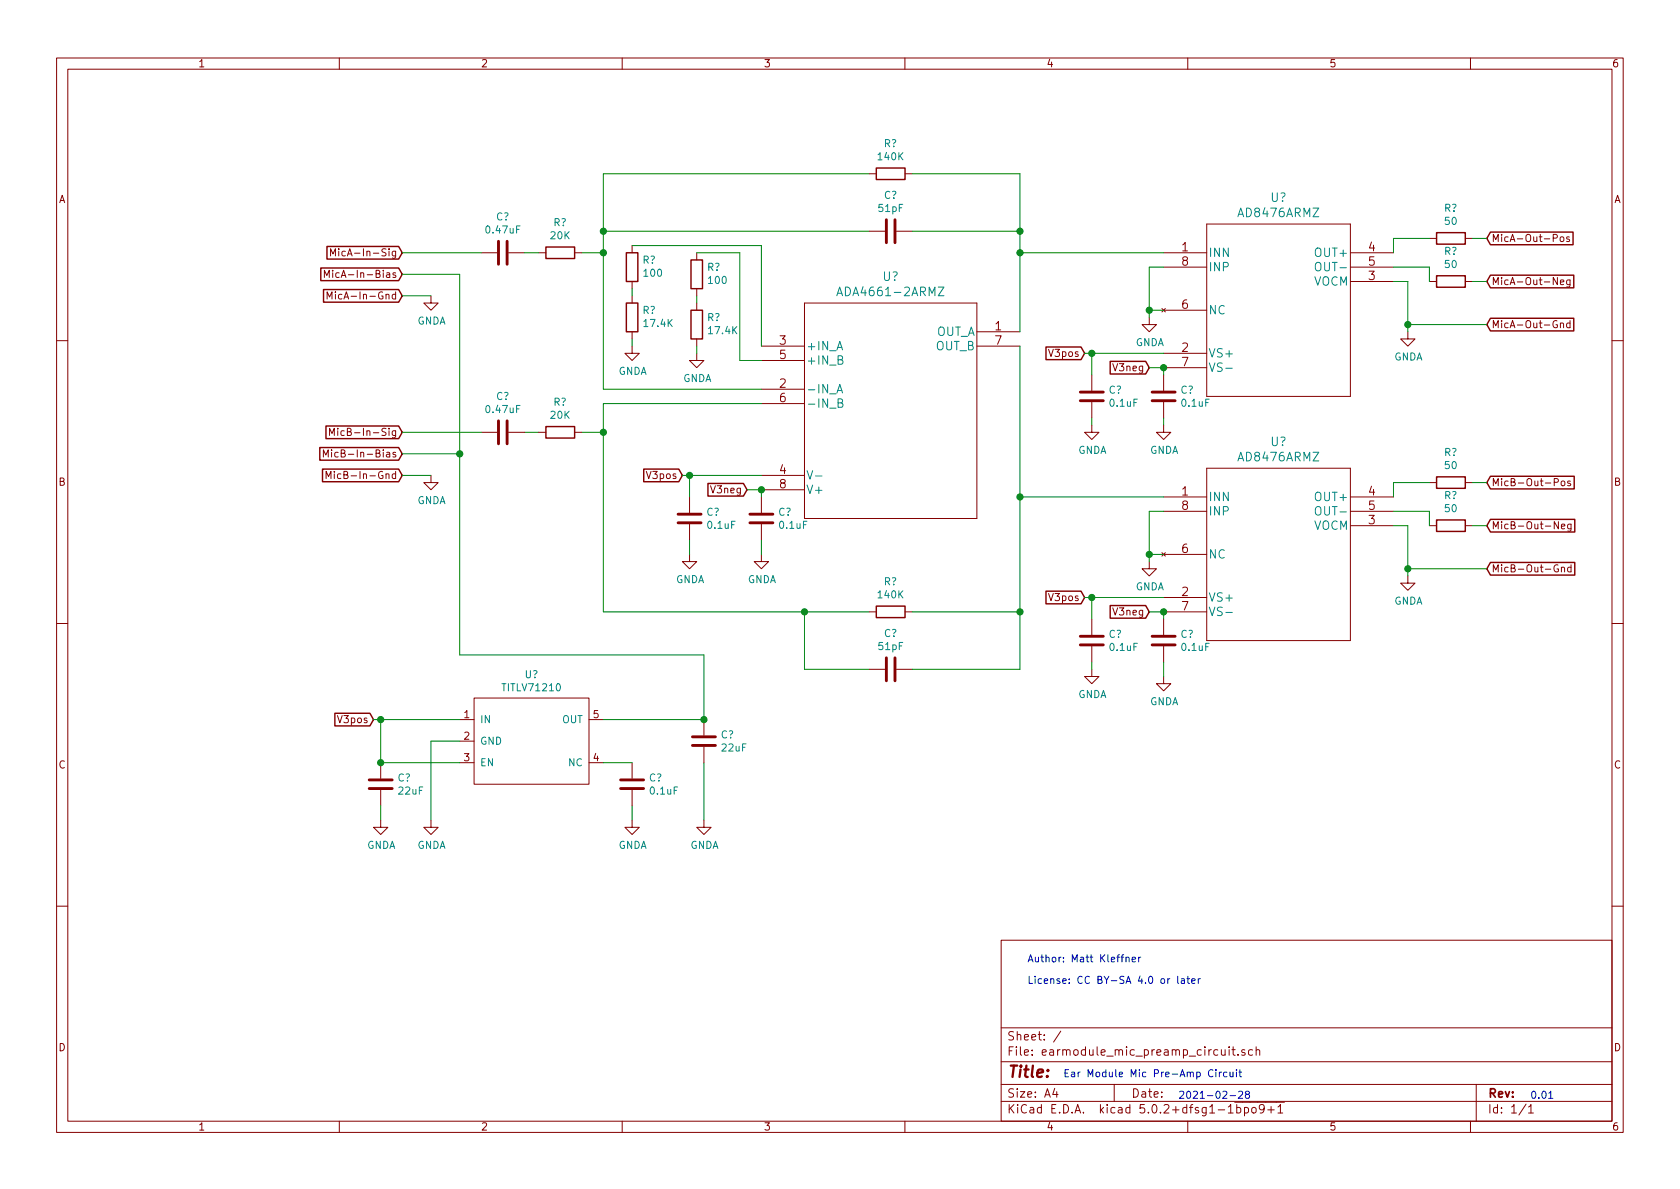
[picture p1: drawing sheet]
EESchema Schematic File Version 4
LIBS:earmodule_mic_preamp_circuit-cache
EELAYER 26 0
EELAYER END
$Descr A4 11693 8268
encoding utf-8
Sheet 1 1
Title ""
Date ""
Rev ""
Comp ""
Comment1 ""
Comment2 ""
Comment3 ""
Comment4 ""
$EndDescr
$Comp
L 2020-10-23_17-38-47:AD8476ARMZ U?
U 1 1
P 8100 1750
F 0 "U?" H 8900 2137 60  0000 C CNN
F 1 "AD8476ARMZ" H 8900 2031 60  0000 C CNN
F 2 "RM_8_ADI" H 8900 1990 60  0001 C CNN
F 3 "" H 8100 1750 60  0000 C CNN
	1    8100 1750
	1    0    0    -1  
$EndComp
$Comp
L 2020-10-23_17-38-47:AD8476ARMZ U?
U 1 1
P 8100 3450
F 0 "U?" H 8900 3837 60  0000 C CNN
F 1 "AD8476ARMZ" H 8900 3731 60  0000 C CNN
F 2 "RM_8_ADI" H 8900 3690 60  0001 C CNN
F 3 "" H 8100 3450 60  0000 C CNN
	1    8100 3450
	1    0    0    -1  
$EndComp
$Comp
L 2020-10-23_21-02-19:ADA4661-2ARMZ U?
U 1 1
P 5300 2400
F 0 "U?" H 6200 2887 60  0000 C CNN
F 1 "ADA4661-2ARMZ" H 6200 2781 60  0000 C CNN
F 2 "RM_8_ADI" H 6200 2740 60  0001 C CNN
F 3 "" H 5300 2400 60  0000 C CNN
	1    5300 2400
	1    0    0    -1  
$EndComp
Wire Wire Line
	8100 1750 7100 1750
Wire Wire Line
	7100 1750 7100 2300
Wire Wire Line
	7100 2400 7100 3450
Wire Wire Line
	7100 3450 8100 3450
$Comp
L power:GNDA #PWR?
U 1 1
P 8000 2200
F 0 "#PWR?" H 8000 1950 50  0001 C CNN
F 1 "GNDA" H 8005 2027 50  0000 C CNN
F 2 "" H 8000 2200 50  0001 C CNN
F 3 "" H 8000 2200 50  0001 C CNN
	1    8000 2200
	1    0    0    -1  
$EndComp
$Comp
L power:GNDA #PWR?
U 1 1
P 8000 3900
F 0 "#PWR?" H 8000 3650 50  0001 C CNN
F 1 "GNDA" H 8005 3727 50  0000 C CNN
F 2 "" H 8000 3900 50  0001 C CNN
F 3 "" H 8000 3900 50  0001 C CNN
	1    8000 3900
	1    0    0    -1  
$EndComp
Wire Wire Line
	8100 3550 8000 3550
Wire Wire Line
	8100 1850 8000 1850
Wire Wire Line
	8100 2150 8000 2150
Wire Wire Line
	8000 1850 8000 2150
Connection ~ 8000 2150
Wire Wire Line
	8000 2150 8000 2200
Wire Wire Line
	8100 3850 8000 3850
Wire Wire Line
	8000 3550 8000 3850
Connection ~ 8000 3850
Wire Wire Line
	8000 3850 8000 3900
$Comp
L power:GNDA #PWR?
U 1 1
P 9800 4000
F 0 "#PWR?" H 9800 3750 50  0001 C CNN
F 1 "GNDA" H 9805 3827 50  0000 C CNN
F 2 "" H 9800 4000 50  0001 C CNN
F 3 "" H 9800 4000 50  0001 C CNN
	1    9800 4000
	1    0    0    -1  
$EndComp
$Comp
L power:GNDA #PWR?
U 1 1
P 9800 2300
F 0 "#PWR?" H 9800 2050 50  0001 C CNN
F 1 "GNDA" H 9805 2127 50  0000 C CNN
F 2 "" H 9800 2300 50  0001 C CNN
F 3 "" H 9800 2300 50  0001 C CNN
	1    9800 2300
	1    0    0    -1  
$EndComp
Wire Wire Line
	9700 1950 9800 1950
Wire Wire Line
	9700 3650 9800 3650
Wire Wire Line
	9800 3650 9800 3950
$Comp
L Device:R R?
U 1 1
P 10100 1650
F 0 "R?" V 10307 1650 50  0000 C CNN
F 1 "50" V 10216 1650 50  0000 C CNN
F 2 "" V 10030 1650 50  0001 C CNN
F 3 "~" H 10100 1650 50  0001 C CNN
	1    10100 1650
	0    -1   -1   0   
$EndComp
$Comp
L Device:R R?
U 1 1
P 10100 1950
F 0 "R?" V 10307 1950 50  0000 C CNN
F 1 "50" V 10216 1950 50  0000 C CNN
F 2 "" V 10030 1950 50  0001 C CNN
F 3 "~" H 10100 1950 50  0001 C CNN
	1    10100 1950
	0    -1   -1   0   
$EndComp
$Comp
L Device:R R?
U 1 1
P 10100 3350
F 0 "R?" V 10307 3350 50  0000 C CNN
F 1 "50" V 10216 3350 50  0000 C CNN
F 2 "" V 10030 3350 50  0001 C CNN
F 3 "~" H 10100 3350 50  0001 C CNN
	1    10100 3350
	0    -1   -1   0   
$EndComp
$Comp
L Device:R R?
U 1 1
P 10100 3650
F 0 "R?" V 10307 3650 50  0000 C CNN
F 1 "50" V 10216 3650 50  0000 C CNN
F 2 "" V 10030 3650 50  0001 C CNN
F 3 "~" H 10100 3650 50  0001 C CNN
	1    10100 3650
	0    -1   -1   0   
$EndComp
Wire Wire Line
	9950 1650 9700 1650
Wire Wire Line
	9700 1650 9700 1750
Wire Wire Line
	9700 1850 9950 1850
Wire Wire Line
	9950 1850 9950 1950
Wire Wire Line
	9950 3350 9700 3350
Wire Wire Line
	9700 3350 9700 3450
Wire Wire Line
	9700 3550 9950 3550
Wire Wire Line
	9950 3550 9950 3650
$Comp
L Device:C C?
U 1 1
P 8100 2750
F 0 "C?" H 8215 2796 50  0000 L CNN
F 1 "0.1uF" H 8215 2705 50  0000 L CNN
F 2 "" H 8138 2600 50  0001 C CNN
F 3 "~" H 8100 2750 50  0001 C CNN
	1    8100 2750
	1    0    0    -1  
$EndComp
$Comp
L Device:C C?
U 1 1
P 7600 2750
F 0 "C?" H 7715 2796 50  0000 L CNN
F 1 "0.1uF" H 7715 2705 50  0000 L CNN
F 2 "" H 7638 2600 50  0001 C CNN
F 3 "~" H 7600 2750 50  0001 C CNN
	1    7600 2750
	1    0    0    -1  
$EndComp
$Comp
L Device:C C?
U 1 1
P 8100 4450
F 0 "C?" H 8215 4496 50  0000 L CNN
F 1 "0.1uF" H 8215 4405 50  0000 L CNN
F 2 "" H 8138 4300 50  0001 C CNN
F 3 "~" H 8100 4450 50  0001 C CNN
	1    8100 4450
	1    0    0    -1  
$EndComp
$Comp
L Device:C C?
U 1 1
P 7600 4450
F 0 "C?" H 7715 4496 50  0000 L CNN
F 1 "0.1uF" H 7715 4405 50  0000 L CNN
F 2 "" H 7638 4300 50  0001 C CNN
F 3 "~" H 7600 4450 50  0001 C CNN
	1    7600 4450
	1    0    0    -1  
$EndComp
$Comp
L power:GNDA #PWR?
U 1 1
P 8100 4700
F 0 "#PWR?" H 8100 4450 50  0001 C CNN
F 1 "GNDA" H 8105 4527 50  0000 C CNN
F 2 "" H 8100 4700 50  0001 C CNN
F 3 "" H 8100 4700 50  0001 C CNN
	1    8100 4700
	1    0    0    -1  
$EndComp
$Comp
L power:GNDA #PWR?
U 1 1
P 7600 4650
F 0 "#PWR?" H 7600 4400 50  0001 C CNN
F 1 "GNDA" H 7605 4477 50  0000 C CNN
F 2 "" H 7600 4650 50  0001 C CNN
F 3 "" H 7600 4650 50  0001 C CNN
	1    7600 4650
	1    0    0    -1  
$EndComp
$Comp
L power:GNDA #PWR?
U 1 1
P 8100 2950
F 0 "#PWR?" H 8100 2700 50  0001 C CNN
F 1 "GNDA" H 8105 2777 50  0000 C CNN
F 2 "" H 8100 2950 50  0001 C CNN
F 3 "" H 8100 2950 50  0001 C CNN
	1    8100 2950
	1    0    0    -1  
$EndComp
$Comp
L power:GNDA #PWR?
U 1 1
P 7600 2950
F 0 "#PWR?" H 7600 2700 50  0001 C CNN
F 1 "GNDA" H 7605 2777 50  0000 C CNN
F 2 "" H 7600 2950 50  0001 C CNN
F 3 "" H 7600 2950 50  0001 C CNN
	1    7600 2950
	1    0    0    -1  
$EndComp
Wire Wire Line
	7600 2900 7600 2950
Wire Wire Line
	7600 4600 7600 4650
Wire Wire Line
	8100 4600 8100 4700
Wire Wire Line
	8100 4250 8100 4300
Wire Wire Line
	8100 2550 8100 2600
Wire Wire Line
	8100 2900 8100 2950
Text GLabel 7550 2450 0    50   Input ~ 0
V3pos
Wire Wire Line
	7600 2600 7600 2450
Wire Wire Line
	7600 2450 7550 2450
Wire Wire Line
	8100 2450 7600 2450
Connection ~ 7600 2450
Text GLabel 7550 4150 0    50   Input ~ 0
V3pos
Wire Wire Line
	7550 4150 7600 4150
Wire Wire Line
	7600 4300 7600 4150
Connection ~ 7600 4150
Wire Wire Line
	7600 4150 8100 4150
Text GLabel 8000 4250 0    50   Input ~ 0
V3neg
Text GLabel 8000 2550 0    50   Input ~ 0
V3neg
Wire Wire Line
	8100 4250 8000 4250
Connection ~ 8100 4250
Wire Wire Line
	8100 2550 8000 2550
Connection ~ 8100 2550
Text GLabel 10350 3350 2    50   Input ~ 0
MicB-Out-Pos
Text GLabel 10350 3650 2    50   Input ~ 0
MicB-Out-Neg
Text GLabel 10350 3950 2    50   Input ~ 0
MicB-Out-Gnd
Wire Wire Line
	10350 3950 9800 3950
Connection ~ 9800 3950
Wire Wire Line
	9800 3950 9800 4000
Wire Wire Line
	10250 3350 10350 3350
Wire Wire Line
	10250 3650 10350 3650
Text GLabel 10350 1650 2    50   Input ~ 0
MicA-Out-Pos
Text GLabel 10350 1950 2    50   Input ~ 0
MicA-Out-Neg
Text GLabel 10350 2250 2    50   Input ~ 0
MicA-Out-Gnd
Wire Wire Line
	10350 1650 10250 1650
Wire Wire Line
	10250 1950 10350 1950
Wire Wire Line
	9800 1950 9800 2250
Wire Wire Line
	10350 2250 9800 2250
Connection ~ 9800 2250
Wire Wire Line
	9800 2250 9800 2300
$Comp
L Device:R R?
U 1 1
P 6200 4250
F 0 "R?" V 6407 4250 50  0000 C CNN
F 1 "140K" V 6316 4250 50  0000 C CNN
F 2 "" V 6130 4250 50  0001 C CNN
F 3 "~" H 6200 4250 50  0001 C CNN
	1    6200 4250
	0    -1   -1   0   
$EndComp
$Comp
L Device:C C?
U 1 1
P 6200 4650
F 0 "C?" V 5948 4650 50  0000 C CNN
F 1 "51pF" V 6039 4650 50  0000 C CNN
F 2 "" H 6238 4500 50  0001 C CNN
F 3 "~" H 6200 4650 50  0001 C CNN
	1    6200 4650
	0    1    1    0   
$EndComp
Wire Wire Line
	6350 4250 7100 4250
Connection ~ 7100 3450
Wire Wire Line
	6350 4650 7100 4650
Text GLabel 4750 3300 0    50   Input ~ 0
V3pos
$Comp
L Device:C C?
U 1 1
P 4800 3600
F 0 "C?" H 4915 3646 50  0000 L CNN
F 1 "0.1uF" H 4915 3555 50  0000 L CNN
F 2 "" H 4838 3450 50  0001 C CNN
F 3 "~" H 4800 3600 50  0001 C CNN
	1    4800 3600
	1    0    0    -1  
$EndComp
$Comp
L Device:C C?
U 1 1
P 5300 3600
F 0 "C?" H 5415 3646 50  0000 L CNN
F 1 "0.1uF" H 5415 3555 50  0000 L CNN
F 2 "" H 5338 3450 50  0001 C CNN
F 3 "~" H 5300 3600 50  0001 C CNN
	1    5300 3600
	1    0    0    -1  
$EndComp
Text GLabel 5200 3400 0    50   Input ~ 0
V3neg
$Comp
L power:GNDA #PWR?
U 1 1
P 5300 3850
F 0 "#PWR?" H 5300 3600 50  0001 C CNN
F 1 "GNDA" H 5305 3677 50  0000 C CNN
F 2 "" H 5300 3850 50  0001 C CNN
F 3 "" H 5300 3850 50  0001 C CNN
	1    5300 3850
	1    0    0    -1  
$EndComp
$Comp
L power:GNDA #PWR?
U 1 1
P 4800 3850
F 0 "#PWR?" H 4800 3600 50  0001 C CNN
F 1 "GNDA" H 4805 3677 50  0000 C CNN
F 2 "" H 4800 3850 50  0001 C CNN
F 3 "" H 4800 3850 50  0001 C CNN
	1    4800 3850
	1    0    0    -1  
$EndComp
Wire Wire Line
	4800 3850 4800 3750
Wire Wire Line
	5300 3750 5300 3850
Wire Wire Line
	5300 3400 5300 3450
Wire Wire Line
	5200 3400 5300 3400
Connection ~ 5300 3400
Wire Wire Line
	4800 3450 4800 3300
Wire Wire Line
	4750 3300 4800 3300
Connection ~ 4800 3300
Wire Wire Line
	4800 3300 5300 3300
Connection ~ 7100 4250
Wire Wire Line
	7100 3450 7100 4250
Wire Wire Line
	7100 4250 7100 4650
Wire Wire Line
	5300 2800 4200 2800
Wire Wire Line
	4200 4250 5600 4250
Wire Wire Line
	6050 4650 5600 4650
Wire Wire Line
	5600 4650 5600 4250
Connection ~ 5600 4250
Wire Wire Line
	5600 4250 6050 4250
Wire Wire Line
	3650 3000 3750 3000
$Comp
L Device:C C?
U 1 1
P 3500 3000
F 0 "C?" V 3248 3000 50  0000 C CNN
F 1 "0.47uF" V 3339 3000 50  0000 C CNN
F 2 "" H 3538 2850 50  0001 C CNN
F 3 "~" H 3500 3000 50  0001 C CNN
	1    3500 3000
	0    1    1    0   
$EndComp
$Comp
L Device:R R?
U 1 1
P 3900 3000
F 0 "R?" V 4107 3000 50  0000 C CNN
F 1 "20K" V 4016 3000 50  0000 C CNN
F 2 "" V 3830 3000 50  0001 C CNN
F 3 "~" H 3900 3000 50  0001 C CNN
	1    3900 3000
	0    -1   -1   0   
$EndComp
$Comp
L Device:R R?
U 1 1
P 3900 1750
F 0 "R?" V 4107 1750 50  0000 C CNN
F 1 "20K" V 4016 1750 50  0000 C CNN
F 2 "" V 3830 1750 50  0001 C CNN
F 3 "~" H 3900 1750 50  0001 C CNN
	1    3900 1750
	0    -1   -1   0   
$EndComp
$Comp
L Device:C C?
U 1 1
P 3500 1750
F 0 "C?" V 3248 1750 50  0000 C CNN
F 1 "0.47uF" V 3339 1750 50  0000 C CNN
F 2 "" H 3538 1600 50  0001 C CNN
F 3 "~" H 3500 1750 50  0001 C CNN
	1    3500 1750
	0    1    1    0   
$EndComp
Wire Wire Line
	3650 1750 3750 1750
$Comp
L Device:R R?
U 1 1
P 6200 1200
F 0 "R?" V 6407 1200 50  0000 C CNN
F 1 "140K" V 6316 1200 50  0000 C CNN
F 2 "" V 6130 1200 50  0001 C CNN
F 3 "~" H 6200 1200 50  0001 C CNN
	1    6200 1200
	0    -1   -1   0   
$EndComp
$Comp
L Device:C C?
U 1 1
P 6200 1600
F 0 "C?" V 5948 1600 50  0000 C CNN
F 1 "51pF" V 6039 1600 50  0000 C CNN
F 2 "" H 6238 1450 50  0001 C CNN
F 3 "~" H 6200 1600 50  0001 C CNN
	1    6200 1600
	0    1    1    0   
$EndComp
Wire Wire Line
	6350 1600 7100 1600
Connection ~ 7100 1750
Wire Wire Line
	6350 1200 7100 1200
Wire Wire Line
	4200 1600 6050 1600
Wire Wire Line
	6050 1200 4200 1200
Connection ~ 4200 1750
Text GLabel 2800 1750 0    50   Input ~ 0
MicA-In-Sig
Text GLabel 2800 3000 0    50   Input ~ 0
MicB-In-Sig
Wire Wire Line
	4050 1750 4200 1750
Wire Wire Line
	4200 2800 4200 3000
Wire Wire Line
	4050 3000 4200 3000
Connection ~ 4200 3000
Wire Wire Line
	4200 3000 4200 4250
$Comp
L power:GNDA #PWR?
U 1 1
P 3000 2050
F 0 "#PWR?" H 3000 1800 50  0001 C CNN
F 1 "GNDA" H 3005 1877 50  0000 C CNN
F 2 "" H 3000 2050 50  0001 C CNN
F 3 "" H 3000 2050 50  0001 C CNN
	1    3000 2050
	1    0    0    -1  
$EndComp
Text GLabel 2800 3300 0    50   Input ~ 0
MicB-In-Gnd
Text GLabel 2800 2050 0    50   Input ~ 0
MicA-In-Gnd
$Comp
L power:GNDA #PWR?
U 1 1
P 3000 3300
F 0 "#PWR?" H 3000 3050 50  0001 C CNN
F 1 "GNDA" H 3005 3127 50  0000 C CNN
F 2 "" H 3000 3300 50  0001 C CNN
F 3 "" H 3000 3300 50  0001 C CNN
	1    3000 3300
	1    0    0    -1  
$EndComp
$Comp
L Device:R R?
U 1 1
P 4400 2200
F 0 "R?" H 4330 2154 50  0000 R CNN
F 1 "17.4K" H 4330 2245 50  0000 R CNN
F 2 "" V 4330 2200 50  0001 C CNN
F 3 "~" H 4400 2200 50  0001 C CNN
	1    4400 2200
	-1   0    0    1   
$EndComp
$Comp
L Device:R R?
U 1 1
P 4400 1850
F 0 "R?" H 4330 1804 50  0000 R CNN
F 1 "100" H 4330 1895 50  0000 R CNN
F 2 "" V 4330 1850 50  0001 C CNN
F 3 "~" H 4400 1850 50  0001 C CNN
	1    4400 1850
	-1   0    0    1   
$EndComp
$Comp
L power:GNDA #PWR?
U 1 1
P 4400 2400
F 0 "#PWR?" H 4400 2150 50  0001 C CNN
F 1 "GNDA" H 4405 2227 50  0000 C CNN
F 2 "" H 4400 2400 50  0001 C CNN
F 3 "" H 4400 2400 50  0001 C CNN
	1    4400 2400
	1    0    0    -1  
$EndComp
Wire Wire Line
	4400 2350 4400 2400
Wire Wire Line
	4400 2000 4400 2050
$Comp
L Device:R R?
U 1 1
P 4850 2250
F 0 "R?" H 4780 2204 50  0000 R CNN
F 1 "17.4K" H 4780 2295 50  0000 R CNN
F 2 "" V 4780 2250 50  0001 C CNN
F 3 "~" H 4850 2250 50  0001 C CNN
	1    4850 2250
	-1   0    0    1   
$EndComp
$Comp
L Device:R R?
U 1 1
P 4850 1900
F 0 "R?" H 4780 1854 50  0000 R CNN
F 1 "100" H 4780 1945 50  0000 R CNN
F 2 "" V 4780 1900 50  0001 C CNN
F 3 "~" H 4850 1900 50  0001 C CNN
	1    4850 1900
	-1   0    0    1   
$EndComp
$Comp
L power:GNDA #PWR?
U 1 1
P 4850 2450
F 0 "#PWR?" H 4850 2200 50  0001 C CNN
F 1 "GNDA" H 4855 2277 50  0000 C CNN
F 2 "" H 4850 2450 50  0001 C CNN
F 3 "" H 4850 2450 50  0001 C CNN
	1    4850 2450
	1    0    0    -1  
$EndComp
Wire Wire Line
	4850 2400 4850 2450
Wire Wire Line
	4850 2050 4850 2100
Wire Wire Line
	5300 1700 4400 1700
Wire Wire Line
	5300 2500 5150 2500
Wire Wire Line
	5150 1750 4850 1750
Connection ~ 4200 1600
Wire Wire Line
	4200 1600 4200 1750
Connection ~ 7100 1600
Wire Wire Line
	7100 1600 7100 1750
Wire Wire Line
	7100 1200 7100 1600
Wire Wire Line
	4200 1200 4200 1600
Wire Wire Line
	4200 1750 4200 2700
Wire Wire Line
	4200 2700 5300 2700
Wire Wire Line
	5150 1750 5150 2500
Wire Wire Line
	5300 1700 5300 2400
$Comp
L earmodule_mic_preamp_circuit-rescue:TITLV71210-earmodule U?
U 1 1
P 3700 4800
F 0 "U?" H 3700 4915 50  0000 C CNN
F 1 "TITLV71210" H 3700 4824 50  0000 C CNN
F 2 "" H 3700 4800 50  0001 C CNN
F 3 "" H 3700 4800 50  0001 C CNN
	1    3700 4800
	1    0    0    -1  
$EndComp
Text GLabel 2600 5000 0    50   Input ~ 0
V3pos
$Comp
L Device:C C?
U 1 1
P 4400 5450
F 0 "C?" H 4515 5496 50  0000 L CNN
F 1 "0.1uF" H 4515 5405 50  0000 L CNN
F 2 "" H 4438 5300 50  0001 C CNN
F 3 "~" H 4400 5450 50  0001 C CNN
	1    4400 5450
	1    0    0    -1  
$EndComp
$Comp
L power:GNDA #PWR?
U 1 1
P 4400 5700
F 0 "#PWR?" H 4400 5450 50  0001 C CNN
F 1 "GNDA" H 4405 5527 50  0000 C CNN
F 2 "" H 4400 5700 50  0001 C CNN
F 3 "" H 4400 5700 50  0001 C CNN
	1    4400 5700
	1    0    0    -1  
$EndComp
Wire Wire Line
	4400 5300 4200 5300
Wire Wire Line
	3200 5300 2650 5300
Wire Wire Line
	2650 5300 2650 5000
Wire Wire Line
	2650 5000 2600 5000
Wire Wire Line
	2650 5000 3200 5000
Connection ~ 2650 5000
$Comp
L power:GNDA #PWR?
U 1 1
P 3000 5700
F 0 "#PWR?" H 3000 5450 50  0001 C CNN
F 1 "GNDA" H 3005 5527 50  0000 C CNN
F 2 "" H 3000 5700 50  0001 C CNN
F 3 "" H 3000 5700 50  0001 C CNN
	1    3000 5700
	1    0    0    -1  
$EndComp
$Comp
L Device:C C?
U 1 1
P 4900 5150
F 0 "C?" H 5015 5196 50  0000 L CNN
F 1 "22uF" H 5015 5105 50  0000 L CNN
F 2 "" H 4938 5000 50  0001 C CNN
F 3 "~" H 4900 5150 50  0001 C CNN
	1    4900 5150
	1    0    0    -1  
$EndComp
Wire Wire Line
	4200 5000 4900 5000
$Comp
L Device:C C?
U 1 1
P 2650 5450
F 0 "C?" H 2765 5496 50  0000 L CNN
F 1 "22uF" H 2765 5405 50  0000 L CNN
F 2 "" H 2688 5300 50  0001 C CNN
F 3 "~" H 2650 5450 50  0001 C CNN
	1    2650 5450
	1    0    0    -1  
$EndComp
Wire Wire Line
	3000 5150 3000 5700
$Comp
L power:GNDA #PWR?
U 1 1
P 2650 5700
F 0 "#PWR?" H 2650 5450 50  0001 C CNN
F 1 "GNDA" H 2655 5527 50  0000 C CNN
F 2 "" H 2650 5700 50  0001 C CNN
F 3 "" H 2650 5700 50  0001 C CNN
	1    2650 5700
	1    0    0    -1  
$EndComp
Wire Wire Line
	2650 5600 2650 5700
Connection ~ 2650 5300
Wire Wire Line
	3000 5150 3200 5150
Wire Wire Line
	4400 5600 4400 5700
$Comp
L power:GNDA #PWR?
U 1 1
P 4900 5700
F 0 "#PWR?" H 4900 5450 50  0001 C CNN
F 1 "GNDA" H 4905 5527 50  0000 C CNN
F 2 "" H 4900 5700 50  0001 C CNN
F 3 "" H 4900 5700 50  0001 C CNN
	1    4900 5700
	1    0    0    -1  
$EndComp
Wire Wire Line
	4900 5300 4900 5700
Text GLabel 2800 3150 0    50   Input ~ 0
MicB-In-Bias
Wire Wire Line
	4900 5000 4900 4550
Wire Wire Line
	4900 4550 3200 4550
Wire Wire Line
	3200 4550 3200 3150
Connection ~ 4900 5000
Text GLabel 2800 1900 0    50   Input ~ 0
MicA-In-Bias
Wire Wire Line
	2800 3150 3200 3150
Wire Wire Line
	2800 3000 3350 3000
Wire Wire Line
	2800 1750 3350 1750
Wire Wire Line
	2800 2050 3000 2050
Wire Wire Line
	2800 3300 3000 3300
Wire Wire Line
	3200 3150 3200 1900
Wire Wire Line
	3200 1900 2800 1900
Connection ~ 3200 3150
Text Notes 10650 7650 0    50   ~ 0
0.01
Text Notes 8200 7650 0    50   ~ 0
2021-02-28
Text Notes 7400 7500 0    50   ~ 0
Ear Module Mic Pre-Amp Circuit
Text Notes 7150 6700 0    50   ~ 0
Author: Matt Kleffner
Text Notes 7150 6850 0    50   ~ 0
License: CC BY-SA 4.0 or later
$EndSCHEMATC
